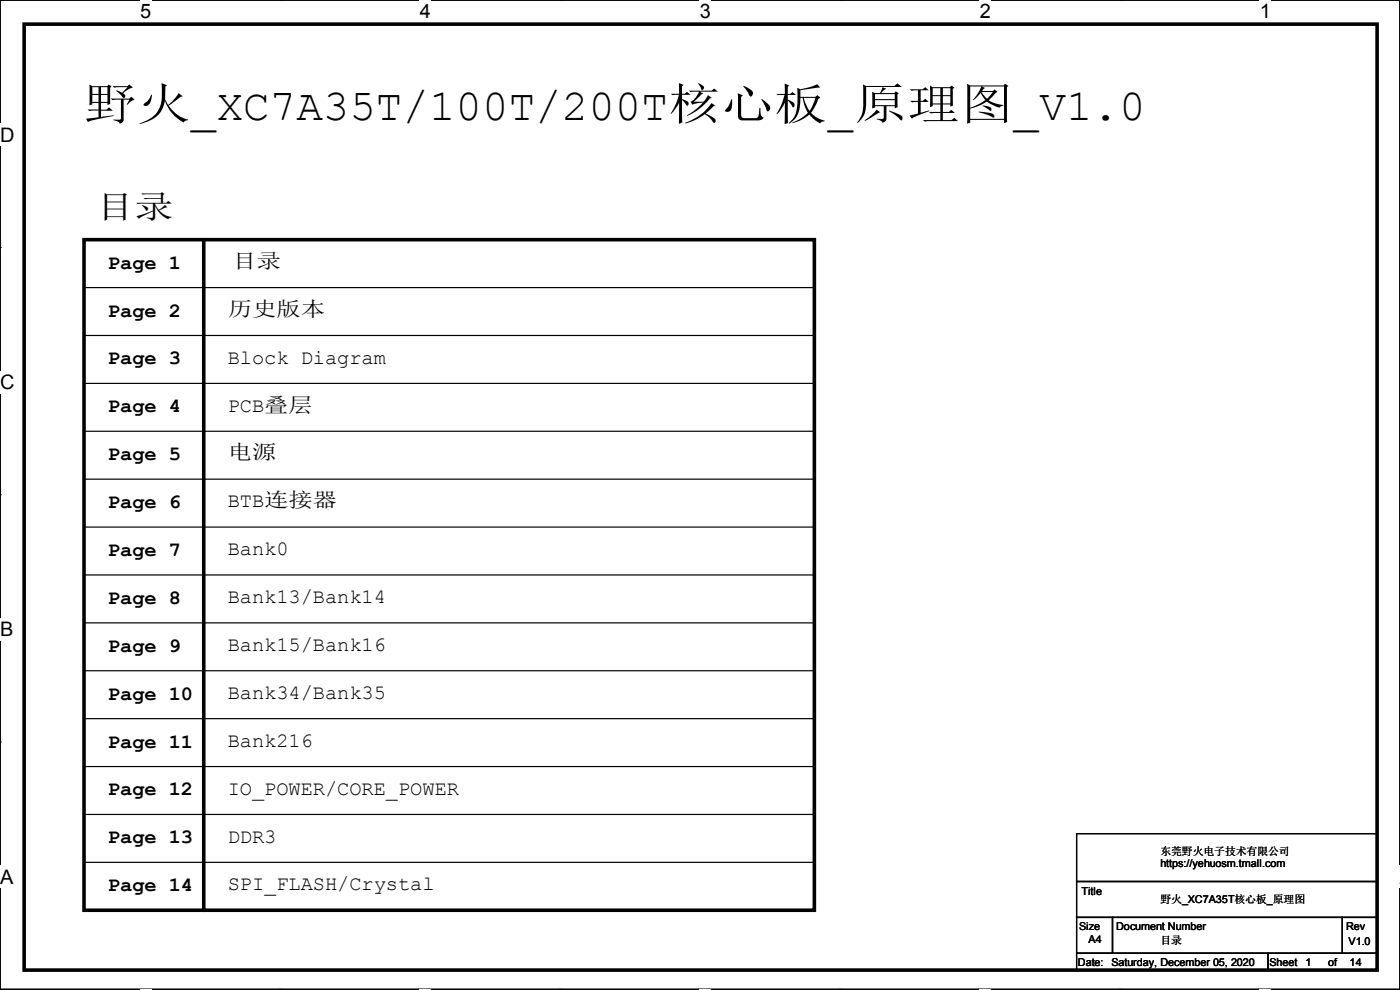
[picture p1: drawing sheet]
<svg xmlns="http://www.w3.org/2000/svg" width="297mm" height="210mm" viewBox="0 0 297 210" stroke-linecap="round" stroke-linejoin="round" font-family="sans-serif">
<path d="M0 0h297v209.8h-297z" fill="none" stroke="#000" stroke-width=".25"/>
<g fill="#fff">
<path d="M29.7 0h2.4v4.8h-2.4z"/>
<path d="M29.7 209.8h2.4v.2h-2.4z"/>
</g>
<path d="M59.4 0h.1M59.4 209.8h.1" fill="none" stroke="#000" stroke-width=".25"/>
<g fill="#fff">
<path d="M89.1 0h2.3v4.8h-2.3z"/>
<path d="M89.1 209.8h2.3v.2h-2.3z"/>
</g>
<path d="M118.8 0h.1M118.8 209.8h.1" fill="none" stroke="#000" stroke-width=".25"/>
<g fill="#fff">
<path d="M148.5 0h2.3v4.8h-2.3z"/>
<path d="M148.5 209.8h2.3v.2h-2.3z"/>
</g>
<path d="M178.2 0h.1M178.2 209.8h.1" fill="none" stroke="#000" stroke-width=".25"/>
<g fill="#fff">
<path d="M207.9 0h2.3v4.8h-2.3z"/>
<path d="M207.9 209.8h2.3v.2h-2.3z"/>
</g>
<path d="M237.6 0h.1M237.6 209.8h.1" fill="none" stroke="#000" stroke-width=".25"/>
<g fill="#fff">
<path d="M267.3 0h2.3v4.8h-2.3z"/>
<path d="M267.3 209.8h2.3v.2h-2.3z"/>
<path d="M0 26.2h3.1v4.8h-3.1z"/>
<path d="M0 78.7h3.1v4.7h-3.1z"/>
</g>
<path d="M0 52.5h.1M297 52.5h.1" fill="none" stroke="#000" stroke-width=".25"/>
<path d="M0 131.1h2.9v4.8h-2.9z" fill="#fff"/>
<path d="M0 104.9h.1M297 104.9h.1" fill="none" stroke="#000" stroke-width=".25"/>
<g fill="#fff">
<path d="M0 183.6h2.9v4.7h-2.9z"/>
<path d="M296.9 183.6h.1v4.7h-.1z"/>
</g>
<g fill="none" stroke="#000" stroke-width=".25">
<path d="M17.8 61h155M17.8 71.2h155M172.8 61h.1M172.8 71.2h.1M17.8 91.5h155M17.8 81.3h155M172.8 91.5h.1M172.8 81.3h.1M17.8 111.8h155M17.8 101.6h155M172.8 111.8h.1M172.8 101.6h.1"/>
<path d="M17.8 132.1h155M17.8 122h155M172.8 132.1h.1M172.8 122h.1M0 157.4h.1M17.8 142.3h155M17.8 152.4h155M172.8 142.3h.1M172.8 152.4h.1M297 157.4h.1M17.8 162.6h155M17.8 172.8h155"/>
<path d="M172.8 162.6h.1M172.8 172.8h.1M228.4 176.8h63.7v10.2h-63.7zM17.8 182.9h155M172.8 182.9h.1M228.4 187h63.7v7.6h-63.7zM228.4 194.6h7.6v7.6h-7.6zM236 194.6h48.8v7.6h-48.8zM284.8 194.6h7.3v7.6h-7.3zM228.4 202.2h40.6v3.6h-40.6zM269 202.2h23.1v3.6h-23.1z"/>
</g>
<path d="M5.1 5.1h287v200.7h-287zM17.8 50.8h155v142.3h-155zM43.2 50.8v142.3" fill="none" stroke="#000" stroke-width=".76"/>
<circle cx="43.2" cy="193.1" r=".38" fill="#000"/>
<text font-size="9.4" x="17.8" y="25.4">野火_XC7A35T/100T/200T核心板_原理图_V1.0</text>
<text font-size="6.9" x="20.4" y="46.2">目录</text>
<g font-size="4.3">
<text x="22.9" y="57">Page 1</text>
<text x="49.3" y="56.8">目录</text>
<text x="22.9" y="67.1">Page 2</text>
<text x="48.3" y="67">历史版本</text>
<text x="22.9" y="77.3">Page 3</text>
<text x="48.3" y="77.1">Block Diagram</text>
<text x="22.9" y="87.5">Page 4</text>
<text x="48.3" y="87.3">PCB叠层</text>
<text x="22.9" y="97.6">Page 5</text>
<text x="48.3" y="97.5">电源</text>
<text x="22.9" y="107.8">Page 6</text>
<text x="48.3" y="107.6">BTB连接器</text>
<text x="22.9" y="117.9">Page 7</text>
<text x="48.3" y="117.8">Bank0</text>
<text x="22.9" y="128.1">Page 8</text>
<text x="48.3" y="127.9">Bank13/Bank14</text>
<text x="22.9" y="138.3">Page 9</text>
<text x="48.3" y="138.1">Bank15/Bank16</text>
<text x="22.9" y="148.4">Page 10</text>
<text x="48.3" y="148.3">Bank34/Bank35</text>
<text x="22.9" y="158.6">Page 11</text>
<text x="48.3" y="158.4">Bank216</text>
<text x="22.9" y="168.7">Page 12</text>
<text x="48.3" y="168.6">IO_POWER/CORE_POWER</text>
<text x="22.9" y="178.9">Page 13</text>
<text x="48.3" y="178.7">DDR3</text>
<text x="22.9" y="189.1">Page 14</text>
<text x="48.3" y="188.9">SPI_FLASH/Crystal</text>
</g>
<g font-size="4.2">
<text x="29.7" y="3.9">5</text>
<text x="89.1" y="3.9">4</text>
<text x="148.5" y="3.9">3</text>
<text x="207.9" y="3.9">2</text>
<text x="267.2" y="3.9">1</text>
<text x="0" y="30.1">D</text>
<text x="0" y="82.5">C</text>
<text x="0" y="135">B</text>
<text x="0" y="187.4">A</text>
<text x="297" y="187.4">A</text>
</g>
<g font-size="2.3">
<text x="246.2" y="181.4">东莞野火电子技术有限公司</text>
<text x="246.2" y="184">https://yehuosm.tmall.com</text>
<text x="229.4" y="189.8">Title</text>
<text x="246.2" y="191.6">野火_XC7A35T核心板_原理图</text>
<text x="228.9" y="197.2">Size</text>
<text x="236.8" y="197.2">Document Number</text>
<text x="285.6" y="197.2">Rev</text>
<text x="230.9" y="200">A4</text>
<text x="246.2" y="200.2">目录</text>
<text x="286.1" y="200.5">V1.0</text>
<text x="228.7" y="204.8">Date:</text>
<text x="235.8" y="204.8">Saturday, December 05, 2020</text>
<text x="269.3" y="204.8">Sheet</text>
<text x="276.9" y="204.8">1</text>
<text x="281.7" y="204.8">of</text>
<text x="286.3" y="204.8">14</text>
</g>
</svg>
